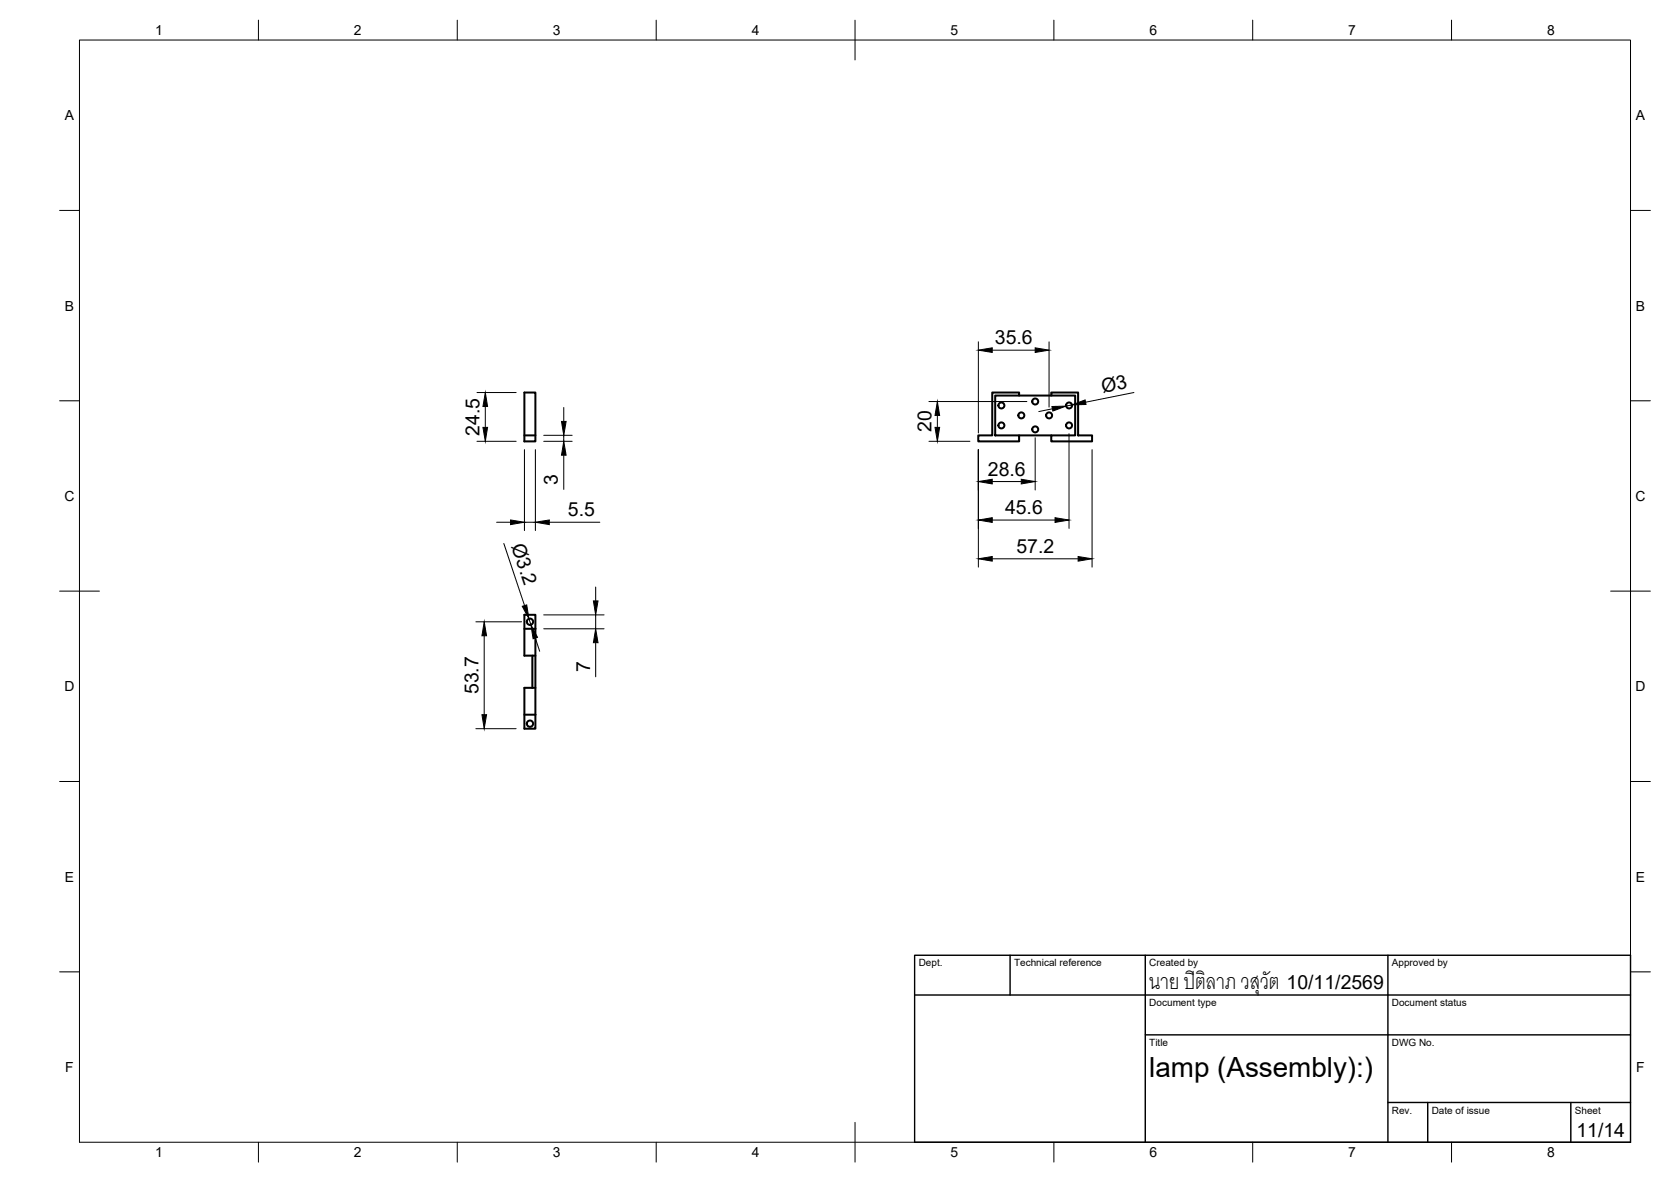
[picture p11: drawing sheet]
<svg xmlns="http://www.w3.org/2000/svg" width="420mm" height="297mm" viewBox="0 0 420 297" stroke-linecap="round" stroke-linejoin="round" font-family="sans-serif">
<!-- layer: Visible -->
<g fill="none" stroke="#000" stroke-width=".51">
<path d="M131.8 98.6h2.8v12.3h-2.8zM249.5 98.6h6.7v.8h-6v10h6v1.5h-10.2v-1.5h3.5zM256.2 99.4h8.1M264.3 98.6h6.8v10.8h3.5v1.5h-10.3v-1.5h6v-10h-6zM131.8 109.4h2.8M256.2 109.4h8.1M131.8 158h2.8M134.6 158v-3.5h-2.8v10.3h2.8M134.6 158v21.6M131.8 179.6h2.8M133.9 164.8v8.1M134.6 172.9h-2.8v10.2h2.8v-3.5"/>
<circle cx="251.8" cy="106.9" r=".75"/>
<circle cx="251.8" cy="101.9" r=".75"/>
<circle cx="256.8" cy="104.4" r=".75"/>
<circle cx="260.3" cy="100.9" r=".75"/>
<circle cx="260.3" cy="107.9" r=".75"/>
<circle cx="263.8" cy="104.4" r=".75"/>
<circle cx="268.8" cy="101.9" r=".75"/>
<circle cx="268.8" cy="106.9" r=".75"/>
<circle cx="133.3" cy="156.2" r=".79"/>
<circle cx="133.3" cy="181.9" r=".79"/>
</g>
<!-- layer: BORDER -->
<g fill="none" stroke="#000" stroke-width=".25">
<path d="M20 10.1h390v276.9h-390zM65 5.1v5M115 5.1v5M165 5.1v5M215 5.1v10M265 5.1v5M315 5.1v5M365 5.1v5M15 52.9h5M410 52.9h5M15 100.7h5M410 100.7h5"/>
<path d="M15 148.6h10M405 148.6h10M15 196.4h5M410 196.4h5M15 244.2h5M410 244.2h5M65 287v5M115 287v5M165 287v5M215 282.1v9.9M265 287v5M315 287v5"/>
<path d="M365 287v5"/>
</g>
<!-- layer: TITLEBLOCK -->
<path d="M230 240.1h180v46.9h-180zM230 250h180M254 240.1v9.9M288 240.1v46.9M349 240.1v46.9M288 260.1h122M349 277.1h61M359 277.1v9.9M395 277.1v9.9" fill="none" stroke="#000" stroke-width=".36"/>
<!-- layer: FD_Dimensions -->
<g fill="none" stroke="#000" stroke-width=".25">
<path d="M119.9 98.6h9.9M246 85.9v22.9M249.5 88h10.8M263.8 85.9v16.4M285.1 98.6l-12.1 2.5M119.9 110.9h9.9M122 102.2v5.2M131.9 113v20.3M134.6 113v20.3M136.7 110.9h7.2M136.7 109.4h7.2M141.8 102.4v3.5"/>
<path d="M141.8 109.4v1.5M141.8 114.4v8.6M233.6 110.9h10.3M233.6 100.9h24.6M235.7 104.4v3M246 113v29.5M260.3 110v13.1M264.6 102.7l-3.4 .7M268.8 109v23.8M269.5 101.8l-1.4 .3M274.6 113v29.5M124.9 131.2h3.5"/>
<path d="M126.7 136.6l5.2 15.6M131.9 131.2h2.7M138.1 131.2h12.7M249.5 130.7h15.8M249.5 121h7.3M119.7 156.3h11.4M121.8 159.8v19.8M133 155.5l.5 1.5M136.7 154.5h15.2M136.7 158h15.2M149.8 147.5v3.5M149.8 154.5v3.5"/>
<path d="M249.5 140.4h21.6M134.6 160.3l1.1 3.4M149.8 161.5v8.6M119.7 183.1h10.1"/>
</g>
<g fill="#000" stroke="#000" stroke-width=".25">
<path d="M246 88l3.5-.6v1.2zM260.3 87.4l3.5 .6-3.5 .6zM121.4 107.4h1.2l-.6 3.5zM122 98.6l.6 3.6h-1.2zM141.2 105.9h1.1l-.5 3.5zM141.8 110.9l.5 3.5h-1.1zM235.1 107.4h1.2l-.6 3.5zM235.7 100.9l.6 3.5h-1.2zM264.5 102.2l3.6-.1-3.4 1.2zM269.5 101.8l3.3-1.3 .3 1.1zM128.4 130.7l3.5 .5-3.5 .6zM134.6 131.2l3.5-.5v1.1z"/>
<path d="M246 140.4l3.5-.5v1.1zM246 130.7l3.5-.6v1.2zM246 121l3.5-.6v1.2zM256.8 120.4l3.5 .6-3.5 .6zM265.3 130.1l3.5 .6-3.5 .6zM271.1 139.9l3.5 .5-3.5 .6zM121.8 156.3l.5 3.5h-1.1zM131.3 152.4l1.1-.4 .6 3.5zM149.2 151h1.2l-.6 3.5zM121.2 179.6h1.1l-.5 3.5zM133.5 157l1.6 3.2-1.1 .3zM149.8 158l.6 3.5h-1.2z"/>
</g>
<text font-size="7.5" x="289" y="248.5">นาย ปิติลาภ วสุวัต</text>
<text font-size="7" x="289" y="270.6">lamp (Assembly):)</text>
<g font-size="4.9">
<text x="250.1" y="86.5">35.6</text>
<text x="277.3" y="98.6" transform="rotate(-11 277.3 98.6)">Ø3</text>
<text x="120.6" y="109.5" transform="rotate(-90 120.6 109.5)">24.5</text>
<text x="234.2" y="108.6" transform="rotate(-90 234.2 108.6)">20</text>
<text x="248.4" y="119.6">28.6</text>
<text x="140.3" y="121.8" transform="rotate(-90 140.3 121.8)">3</text>
<text x="142.8" y="129.8">5.5</text>
<text x="252.7" y="129.2">45.6</text>
<text x="128.5" y="137.2" transform="rotate(72 128.5 137.2)">Ø3.2</text>
<text x="255.6" y="139">57.2</text>
<text x="148.4" y="168.9" transform="rotate(-90 148.4 168.9)">7</text>
<text x="120.3" y="174.4" transform="rotate(-90 120.3 174.4)">53.7</text>
<text x="323.5" y="248.5">10/11/2569</text>
<text x="396.4" y="285.7">11/14</text>
</g>
<g font-size="3.5">
<text x="39" y="8.8">1</text>
<text x="89" y="8.8">2</text>
<text x="139" y="8.8">3</text>
<text x="189" y="8.8">4</text>
<text x="239" y="8.8">5</text>
<text x="289" y="8.8">6</text>
<text x="339" y="8.8">7</text>
<text x="389" y="8.8">8</text>
<text x="16.3" y="30.2">A</text>
<text x="411.3" y="30.2">A</text>
<text x="16.3" y="78">B</text>
<text x="411.3" y="78">B</text>
<text x="16.2" y="125.9">C</text>
<text x="411.2" y="125.9">C</text>
<text x="16.2" y="173.7">D</text>
<text x="411.2" y="173.7">D</text>
<text x="16.3" y="221.6">E</text>
<text x="411.3" y="221.6">E</text>
<text x="16.4" y="269.4">F</text>
<text x="411.4" y="269.4">F</text>
<text x="39" y="290.8">1</text>
<text x="89" y="290.8">2</text>
<text x="139" y="290.8">3</text>
<text x="189" y="290.8">4</text>
<text x="239" y="290.8">5</text>
<text x="289" y="290.8">6</text>
<text x="339" y="290.8">7</text>
<text x="389" y="290.8">8</text>
</g>
<g font-size="2.5">
<text x="231" y="242.9">Dept.</text>
<text x="255" y="242.9">Technical reference</text>
<text x="289" y="242.9">Created by</text>
<text x="350" y="242.9">Approved by</text>
<text x="289" y="252.8">Document type</text>
<text x="350" y="252.8">Document status</text>
<text x="289" y="262.9">Title</text>
<text x="350" y="262.9">DWG No.</text>
<text x="350" y="279.9">Rev.</text>
<text x="360" y="279.9">Date of issue</text>
<text x="396" y="279.9">Sheet</text>
</g>
</svg>
